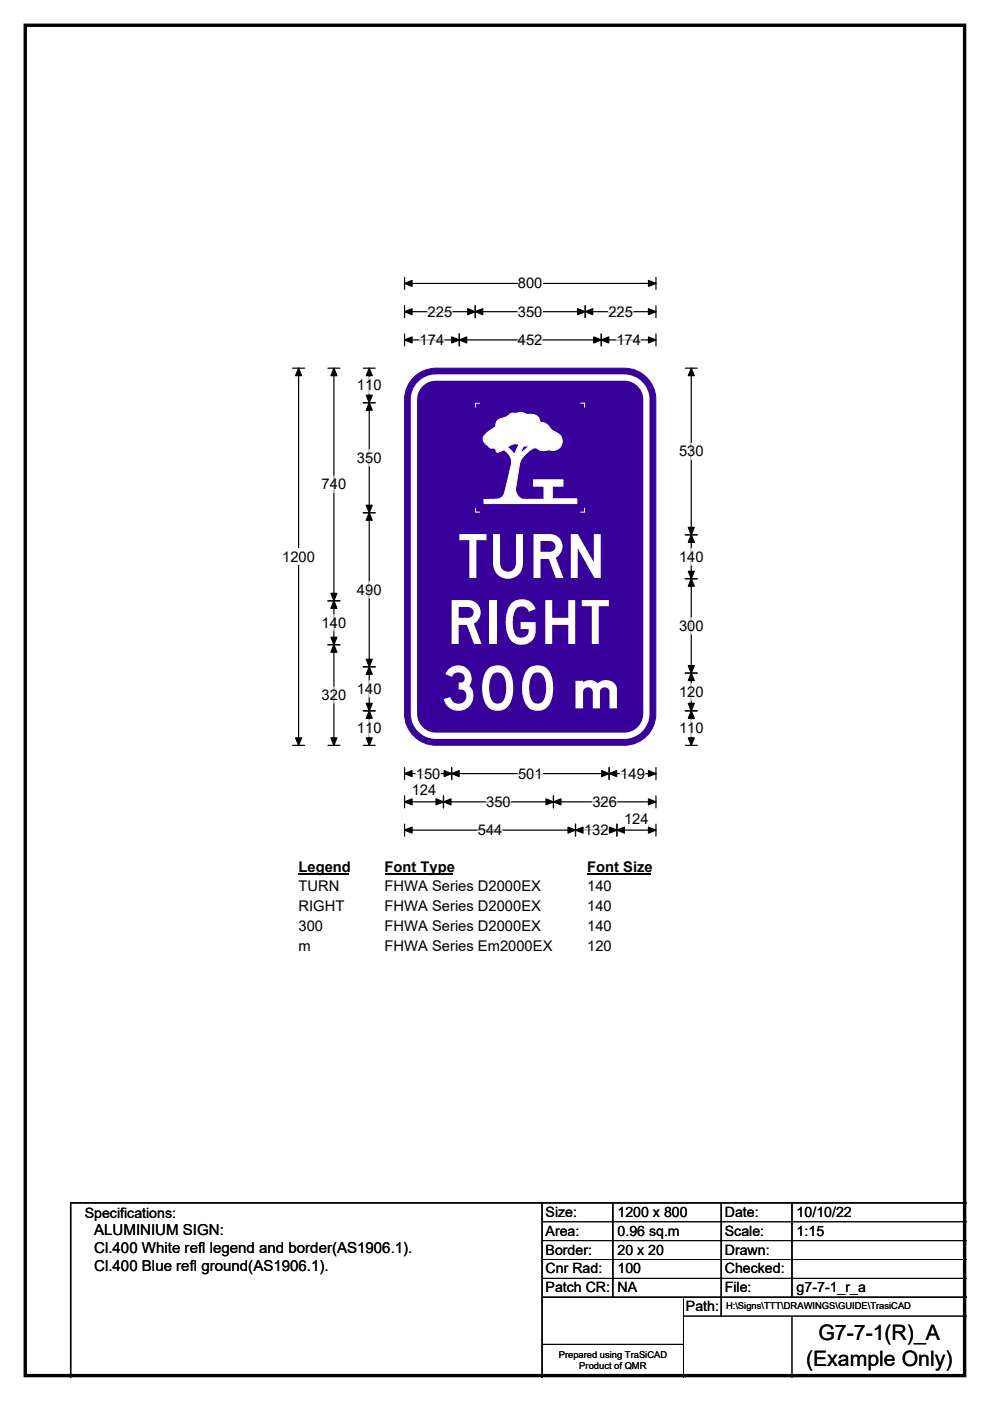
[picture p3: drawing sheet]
<svg xmlns="http://www.w3.org/2000/svg" width="210mm" height="297mm" viewBox="0 0 210 297" stroke-linecap="round" stroke-linejoin="round" font-family="sans-serif">
<path d="M5.4 5.4h199.2v286.3h-199.2z" fill="none" stroke="#000" stroke-width=".72"/>
<path d="M85.8 58.8v2.6M139.1 58.8v2.6M85.8 60.1h53.3" fill="none" stroke="#000" stroke-width=".25"/>
<path d="M85.8 60.1l1.6-.6v1.2zM137.5 59.5l1.6 .6-1.6 .6z" fill="#000" stroke="#000" stroke-width=".25"/>
<path d="M109.9 58.4h5.2v3.4h-5.2z" fill="#fff"/>
<g fill="none" stroke="#000" stroke-width=".25">
<path d="M62.1 78.1h2.5M63.3 78.1v79.9M85.8 66.1h53.3M85.8 64.8v2.6M85.8 70.8v2.5M85.8 72.1h53.3M97.4 70.8v2.5M100.8 64.8v2.6M124.1 64.8v2.6M127.5 70.8v2.5M139.1 64.8v2.6M139.1 70.8v2.5"/>
<path d="M62.1 158h2.5M85.8 162.8v2.5M85.8 168.7v2.6M85.8 174.7v2.6M85.8 164h53.3M85.8 170h53.3M85.8 176h53.3M94.1 168.7v2.6M95.8 162.8v2.5M117.4 168.7v2.6M122.1 174.7v2.6M129.2 162.8v2.5"/>
<path d="M130.9 174.7v2.6M139.1 162.8v2.5M139.1 168.7v2.6M139.1 174.7v2.6"/>
</g>
<g fill="#000" stroke="#000" stroke-width=".25">
<path d="M63.3 78.1l.7 1.6h-1.3zM85.8 66.1l1.6-.7v1.3zM85.8 72.1l1.6-.7v1.3zM97.4 72.1l1.6-.7v1.3zM95.8 71.4l1.6 .7-1.6 .6zM100.8 66.1l1.6-.7v1.3zM99.2 65.4l1.6 .7-1.6 .6zM122.5 65.4l1.6 .7-1.6 .6zM124.1 66.1l1.6-.7v1.3zM125.9 71.4l1.6 .7-1.6 .6zM127.5 72.1l1.6-.7v1.3zM137.5 65.4l1.6 .7-1.6 .6z"/>
<path d="M137.5 71.4l1.6 .7-1.6 .6zM62.7 156.4h1.3l-.7 1.6zM85.8 164l1.6-.6v1.3zM85.8 170l1.6-.6v1.2zM85.8 176l1.6-.6v1.2zM94.1 170l1.6-.6v1.2zM92.5 169.4l1.6 .6-1.6 .6zM95.8 164l1.6-.6v1.3zM94.2 163.4l1.6 .6-1.6 .7zM115.8 169.4l1.6 .6-1.6 .6zM117.4 170l1.6-.6v1.2zM122.1 176l1.6-.6v1.2z"/>
<path d="M120.5 175.4l1.6 .6-1.6 .6zM127.6 163.4l1.6 .6-1.6 .7zM129.2 164l1.6-.6v1.3zM129.3 175.4l1.6 .6-1.6 .6zM130.9 176l1.5-.6v1.2zM137.5 163.4l1.6 .6-1.6 .7zM137.5 169.4l1.6 .6-1.6 .6zM137.5 175.4l1.6 .6-1.6 .6z"/>
</g>
<g fill="none" stroke="#fff" stroke-width=".25">
<path d="M89 72.1h5.2M90.7 66.1h5.2M109.9 66.1h5.2M109.9 72.1h5.2M129 66.1h5.2M130.7 72.1h5.2M88.2 164h5.2M101.3 176h5.3M103.1 170h5.2M109.9 164h5.2M123.9 176h5.2M125.6 170h5.3"/>
<path d="M131.6 164h5.2"/>
</g>
<path d="M59.9 116.3h6.9v3.5h-6.9z" fill="#fff"/>
<g fill="none" stroke="#000" stroke-width=".25">
<path d="M69.6 78.1h2.5M70.8 78.1v79.9M77 78.1h2.6M78.3 78.1v79.9M145.4 78.1h2.5M146.6 78.1v79.9M77 85.4h2.6M77 108.7h2.6M145.4 113.4h2.5M69.6 127.4h2.5M69.6 136.7h2.5M145.4 122.7h2.5"/>
<path d="M69.6 158h2.5M77 158h2.6M77 141.4h2.6M77 150.7h2.6M145.4 158h2.5M145.4 150.7h2.5M145.4 142.7h2.5"/>
</g>
<g fill="#000" stroke="#000" stroke-width=".25">
<path d="M70.8 78.1l.7 1.6h-1.3zM78.3 78.1l.7 1.6h-1.3zM146.6 78.1l.7 1.6h-1.3zM78.3 85.4l.7 1.6h-1.3zM77.7 83.8h1.3l-.7 1.6zM77.7 107.1h1.3l-.7 1.6zM78.3 108.7l.7 1.6h-1.3zM146.6 113.4l.7 1.6h-1.3zM146 111.8h1.3l-.7 1.6zM70.8 127.4l.7 1.6h-1.3zM70.2 135.1h1.3l-.7 1.6zM70.2 125.8h1.3l-.7 1.6z"/>
<path d="M70.8 136.7l.7 1.6h-1.3zM146 121.1h1.3l-.7 1.6zM146.6 122.7l.7 1.6h-1.3zM70.2 156.4h1.3l-.7 1.6zM77.7 139.8h1.3l-.7 1.6zM78.3 141.4l.7 1.6h-1.3zM77.7 149.1h1.3l-.7 1.6zM78.3 150.7l.7 1.6h-1.3zM77.7 156.4h1.3l-.7 1.6zM146 141.1h1.3l-.7 1.6zM146.6 142.7l.7 1.6h-1.3zM146 149.1h1.3l-.7 1.6z"/>
<path d="M146.6 150.7l.7 1.6h-1.3zM146 156.4h1.3l-.7 1.6z"/>
</g>
<g fill="none" stroke="#fff" stroke-width=".25">
<path d="M78.3 80v3.5M78.3 95.3v3.5M146.6 94v3.5M70.8 101v3.5M146.6 116.3v3.5M70.8 130.3v3.5M78.3 123.3v3.5M146.6 131v3.5M70.8 145.6v3.5M78.3 144.3v3.5M78.3 152.6v3.5M146.6 144.9v3.6"/>
<path d="M146.6 152.6v3.5"/>
</g>
<path d="M63.3 182h10.8v3.5h-10.8z" fill="#fff"/>
<path d="M63.3 185.3h10.8" fill="none" stroke="#000" stroke-width=".32"/>
<path d="M81.6 182h14.4v3.5h-14.4z" fill="#fff"/>
<path d="M81.6 185.3h14.4" fill="none" stroke="#000" stroke-width=".32"/>
<path d="M124.5 182h13.5v3.5h-13.5z" fill="#fff"/>
<path d="M124.5 185.3h13.5" fill="none" stroke="#000" stroke-width=".32"/>
<g fill="#fff">
<path d="M63.3 186.2h8.7v3.5h-8.7z"/>
<path d="M81.6 186.2h33v3.5h-33z"/>
<path d="M124.5 186.2h5.3v3.5h-5.3z"/>
<path d="M63.3 190.4h9.7v3.5h-9.7z"/>
<path d="M81.6 190.4h33v3.5h-33z"/>
<path d="M124.5 190.4h5.3v3.5h-5.3z"/>
<path d="M63.3 194.6h5.2v3.5h-5.2z"/>
<path d="M81.6 194.6h33v3.5h-33z"/>
<path d="M124.5 194.6h5.3v3.5h-5.3z"/>
<path d="M63.3 198.8h2.6v3.4h-2.6z"/>
<path d="M81.6 198.8h35.5v3.4h-35.5z"/>
<path d="M124.5 198.8h5.3v3.4h-5.3z"/>
</g>
<path d="M88.1 79.7a6.6 6.6 0 0 1 4.4-1.6h39.9a6.7 6.7 0 0 1 6.7 6.6v66.6a6.7 6.7 0 0 1-6.7 6.7h-39.9a6.7 6.7 0 0 1-6.7-6.7v-66.6a6.6 6.6 0 0 1 2.3-5z" fill-rule="evenodd" fill="#37009b" stroke="#37009b" stroke-width=".21"/>
<path d="M88.9 81.7a4.6 4.6 0 0 1 3.6-1.6h39.9a4.7 4.7 0 0 1 4.7 4.6v66.6a4.7 4.7 0 0 1-4.7 4.7h-39.9a4.7 4.7 0 0 1-4.7-4.7v-66.6a4.6 4.6 0 0 1 1.1-3z" fill="none" stroke="#fff" stroke-width="1.3"/>
<path d="M105.5 89.2l-.3 .5a1.35 1.35 0 0 1-1 1.4l-.5 .3a1.78 1.78 0 0 0-1.1 2.3l1.4 1.3h.9l.5 .9 1.3-.4a.48 .48 0 0 1 .7 .3 3 3 0 0 1 .8 3.7l-.9 3.8a3.2 3.2 0 0 1-.8 2.1l-.9 .4-2.9 .1v.9h19.6v-1.1h-5.2v-2.6h2.3v-1.4h-6.2v1.4h2.2v2.8h-4.5l-.6-.4-.7-.9-.3-1 .9-5.4 .6-1.2 1.4-1.4 1.1-.6h.6l.9 .5 1.9-.1a1.99 1.99 0 0 0 2.5-1.4 1.99 1.99 0 0 0-1.5-2.4l-.7-.5-1.2-1.2-1.2-.3a1.86 1.86 0 0 0-2.4-1.7l-1.7-.5-1 .2h-.9l-1.2 .8-1.3 .4zM107.6 94.8l.9 .8 .6 .8 1-2.2-1.1-.1zM111 94.6l1.3-.1-2.1 1.8z" fill-rule="evenodd" fill="#fff"/>
<path d="M101.7 85.5h-.8v.8M105.5 89.2l.6-.4 1.3-.4 1.2-.8h.9l1-.2 1.4 .5a2.67 2.67 0 0 1 2.1 .4l.4 .7 .2 .6h.6a2.23 2.23 0 0 1 1.4 1.1l.9 .8a2.08 2.08 0 0 1 1.2 3.4 2.09 2.09 0 0 1-2.1 .5l-1.8 .1-.9-.5h-.6l-1.1 .6-1.4 1.4-.6 1.2-.9 5.4 .3 1.1 .7 .8 .6 .4h4.5v-2.8h-2.2v-1.4h6.2v1.4h-2.3v2.6h5.2v1.1h-19.6v-.9l2.9-.1 .6-.2 .5-.4 .5-1.3 1-4.5a3 3 0 0 0-1.3-4l-1.5 .5-.5-.9h-.9l-.9-.8a1.42 1.42 0 0 1 .2-2.5l.6-.4a1.83 1.83 0 0 0 1.3-1.4zM107.6 94.8l1.4-.7 1.1 .1-1 2.2-.6-.8zM111 94.6l1.3-.1-2.1 1.8zM123.1 85.5h.9v.8M100.9 107.7v.9h.8M124 107.7v.9h-.9" fill="none" stroke="#fff" stroke-width=".21"/>
<path d="M115 255v37M130 255v20M153 255v24M168 255v20M205 255h-190v37M115 275h90" fill="none" stroke="#000" stroke-width=".3"/>
<path d="M115 259h90M115 263h90M115 267h90M115 271h90M145 279h60M145 275v17M168 279v13M115 285h30" fill="none" stroke="#000" stroke-width=".21"/>
<g font-size="12.9" fill="#fff">
<text x="97.2" y="122.6">TURN</text>
<text x="94.7" y="136.5">RIGHT</text>
<text x="92.4" y="150.5">300</text>
</g>
<text font-size="11.1" fill="#fff" x="120.5" y="150.2">m</text>
<g font-size="4.5">
<text x="173.6" y="284.2">G7-7-1(R)_A</text>
<text x="171" y="289.6">(Example Only)</text>
</g>
<g font-size="3.2">
<text x="20" y="261.9">ALUMINIUM SIGN:</text>
<text x="20" y="265.7">Cl.400 White refl legend and border(AS1906.1).</text>
<text x="20" y="269.6">Cl.400 Blue refl ground(AS1906.1).</text>
</g>
<g font-size="3.1">
<text x="109.9" y="61.2">800</text>
<text x="90.7" y="67.1">225</text>
<text x="109.9" y="67.1">350</text>
<text x="129" y="67.1">225</text>
<text x="89" y="73.1">174</text>
<text x="109.9" y="73.1">452</text>
<text x="130.7" y="73.1">174</text>
<text x="75.7" y="82.8">110</text>
<text x="75.7" y="98.1">350</text>
<text x="144" y="96.8">530</text>
<text x="68.2" y="103.8">740</text>
<text x="59.9" y="119.1">1200</text>
<text x="144" y="119.1">140</text>
<text x="75.7" y="126.1">490</text>
<text x="68.2" y="133.1">140</text>
<text x="144" y="133.8">300</text>
<text x="68.2" y="148.4">320</text>
<text x="75.7" y="147.1">140</text>
<text x="144" y="147.7">120</text>
<text x="75.7" y="155.4">110</text>
<text x="144" y="155.4">110</text>
<text x="88.2" y="165.1">150</text>
<text x="109.9" y="165.1">501</text>
<text x="131.6" y="165.1">149</text>
<text x="87.3" y="168.6">124</text>
<text x="103.1" y="171.1">350</text>
<text x="125.6" y="171.1">326</text>
<text x="101.3" y="177.1">544</text>
<text x="123.9" y="177.1">132</text>
<text x="132.4" y="174.6">124</text>
<text x="63.3" y="184.8">Legend</text>
<text x="81.6" y="184.8">Font Type</text>
<text x="124.5" y="184.8">Font Size</text>
<text x="63.3" y="189">TURN</text>
<text x="81.6" y="189">FHWA Series D2000EX</text>
<text x="124.5" y="189">140</text>
<text x="63.3" y="193.2">RIGHT</text>
<text x="63.3" y="197.4">300</text>
<text x="81.6" y="193.2">FHWA Series D2000EX</text>
<text x="81.6" y="197.4">FHWA Series D2000EX</text>
<text x="124.5" y="193.2">140</text>
<text x="124.5" y="197.4">140</text>
<text x="63.3" y="201.5">m</text>
<text x="81.6" y="201.5">FHWA Series Em2000EX</text>
<text x="124.5" y="201.5">120</text>
</g>
<g font-size="3">
<text x="115.7" y="258">Size:</text>
<text x="131" y="258">1200 x 800</text>
<text x="153.7" y="258">Date:</text>
<text x="169" y="258">10/10/22</text>
<text x="18" y="258.2">Specifications:</text>
<text x="115.7" y="262">Area:</text>
<text x="131" y="262">0.96 sq.m</text>
<text x="153.7" y="262">Scale:</text>
<text x="169" y="262">1:15</text>
<text x="115.7" y="266">Border:</text>
<text x="115.7" y="270">Cnr Rad:</text>
<text x="131" y="266">20 x 20</text>
<text x="131" y="270">100</text>
<text x="153.7" y="266">Drawn:</text>
<text x="153.7" y="270">Checked:</text>
<text x="115.7" y="274">Patch CR:</text>
<text x="131" y="274">NA</text>
<text x="153.7" y="274">File:</text>
<text x="169" y="274">g7-7-1_r_a</text>
<text x="145.5" y="278">Path:</text>
</g>
<g font-size="2">
<text x="154" y="277.6">H:\Signs\TTT\DRAWINGS\GUIDE\TrasiCAD</text>
<text x="118.5" y="287.8">Prepared using TraSiCAD</text>
<text x="122.9" y="290.2">Product of QMR</text>
</g>
</svg>
